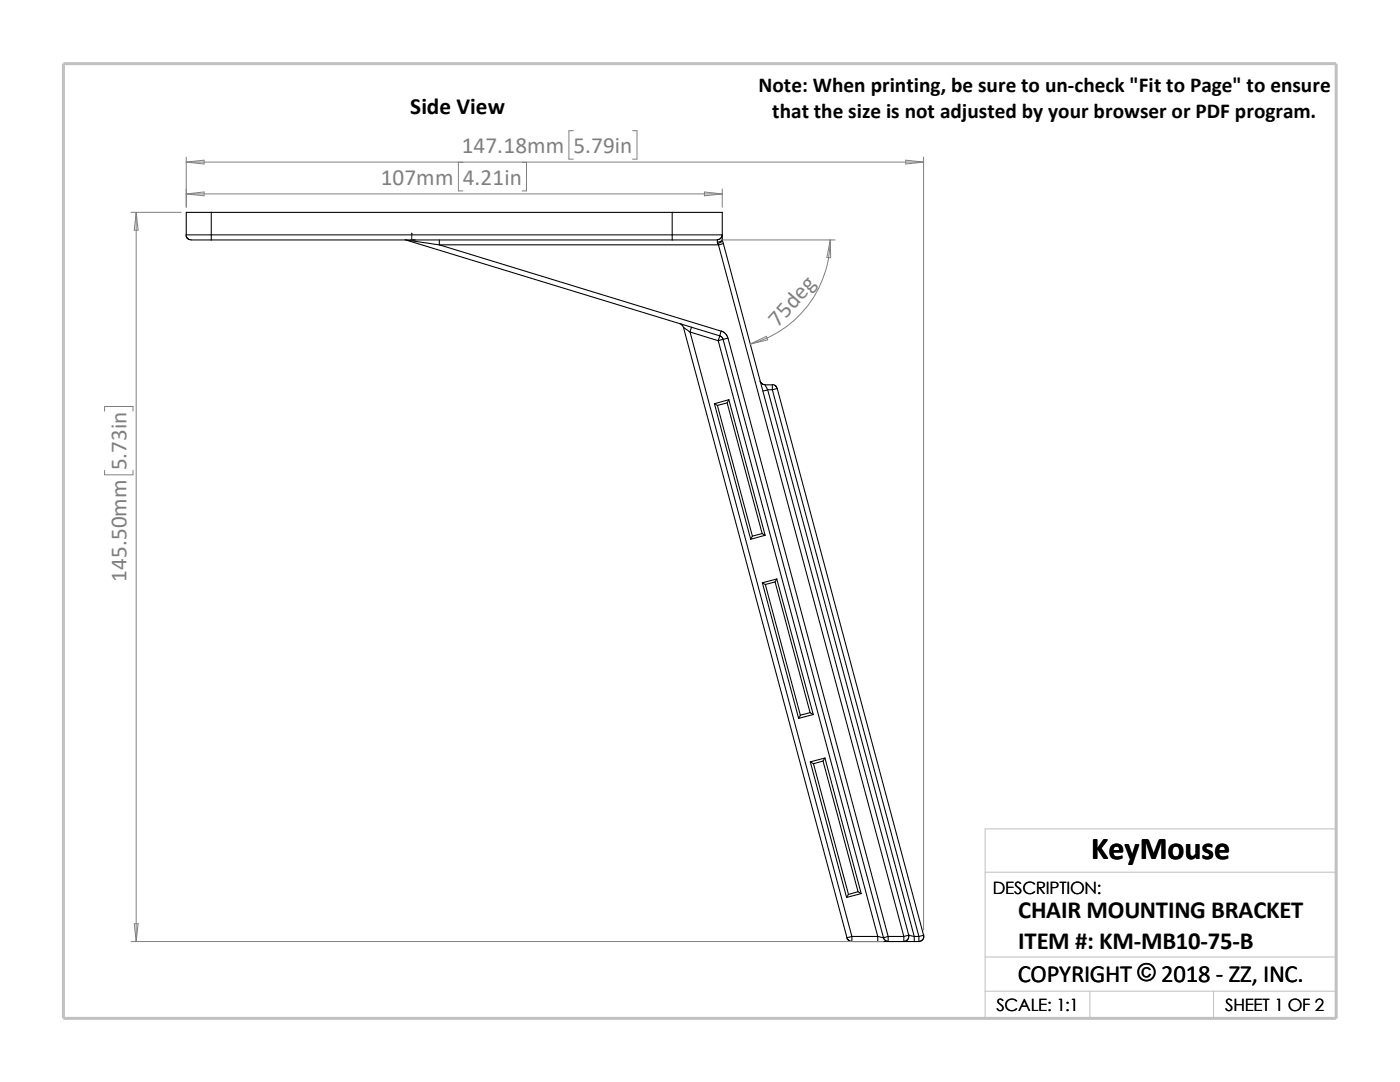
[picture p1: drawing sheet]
<svg xmlns="http://www.w3.org/2000/svg" width="279mm" height="216mm" viewBox="0 0 279 216" stroke-linecap="round" stroke-linejoin="round" font-family="sans-serif">
<path d="M196.6 174h70.1M196.6 191h70.1M196.6 197.8h70.1M217.5 197.8v5.4M242.2 197.8v5.4M26.8 203.2h239.9v-37.8h-70.1v37.8" fill="none" stroke="#c0c0c0" stroke-width=".2"/>
<path d="M12.7 12.7h254v190.5h-254z" fill="none" stroke="#c0c0c0" stroke-width=".59"/>
<g fill="none" stroke="#000" stroke-width=".21">
<path d="M37.1 46.9l.2 .5 .5 .4 4.4 .1M42.2 42.4h-5v4.5h5M42.2 46.9h92M42.2 47.9h92M42.2 42.4v4.5M42.2 42.4h92M42.2 46.9v1M80.8 47.8l.3 .1M81.1 47.9l6.6 1M81.1 47.9l62.5 19.1M87.7 48.9h55.7M87.7 48.9l56.2 17.2"/>
<path d="M87.7 47.9v1M134.2 47.9h9v.4M134.2 42.4h9.9v4.5M134.2 46.9h9.9M134.2 46.9v1M134.2 42.4v4.5M143.2 48.3v.3M143.2 48.6l.2 .3M143.4 48.9l37 138M144.1 46.9l-.2 .6-.7 .3M144.1 47.8a.91 .91 0 0 1-.9 .5M144.1 46.9v.9"/>
<path d="M144.1 47.8l.1 .2M144.2 48l.2 .6M144.2 48l-.3 .3-.7 .3M144.4 48.6l37 138M144.4 48.6l-1 .3M135.7 64.6l.5 .3 .2 .4M136.4 65.3l32.6 121.8 1-.2M136.4 65.3l1.3 1M137.7 66.3l5.6 1.7M137.7 66.3l32.3 120.6M138 65.3l-.3 1M143.3 68l31.9 118.9"/>
<path d="M143.6 67l.4 .2 .3 .5M143.6 67l-.3 1M143.9 66l.9 .5 .5 1M143.9 66.1l-.3 .9M144.3 67.7l32 119.4M144.3 67.7l-1 .3M145.3 67.5l31.9 119.4M145.3 67.5l-1 .2M145.5 79.8l-.4 .6M145.5 79.8l7.2 27M145.5 79.8l-2.9 .8M151.7 76l.4 .6 .6 .2"/>
<path d="M152.7 76.8l.5 1M152.7 76.8h1.4v1M153.2 77.8l-1 .2M153.2 77.8l29.3 109.1M153.2 77.8h.9M154.1 76.8l.6 .1 .4 .6M154.1 77.8l29.3 109.1M155.1 77.5l29.2 109.1-.9 .3M155.1 77.5l-1 .3M142.6 80.6l.6 .3M142.6 80.6l7.2 27M143.2 80.9l7 26.1"/>
<path d="M145.1 80.4l7 26.1M145.1 80.4l-1.9 .5M150.2 107l-.4 .6M152.1 106.5l.6 .3M152.1 106.5l-1.9 .5M152.1 116.3l7.3 27M152.1 116.3l.6 .3M152.7 106.8l-2.9 .8M152.7 116.6l7 26.1M154.7 116.1l7 26.1M154.7 116.1l-2 .5M155 115.5l-2.9 .8"/>
<path d="M155 115.5l7.3 27.1M155 115.5l-.3 .6M159.7 142.7l-.3 .6M161.7 142.2l-2 .5M161.7 142.2l.6 .4M161.7 152l.6 .4M161.7 152l7.3 27.1M162.3 142.6l-2.9 .7M162.3 152.4l7 26.1M164.3 151.8l-2 .6M164.3 151.8l6.9 26.1M164.6 151.3l-.3 .5"/>
<path d="M164.6 151.3l7.3 27M164.6 151.3l-2.9 .7M169.3 178.5l-.3 .6M171.2 177.9l.7 .4M171.2 177.9l-1.9 .6M171.9 178.3l-2.9 .8M169 187.1l.4 .6 .6 .2M170 186.9v1M170 186.9h5.2M170 187.9h5.2M175.2 186.9v1M175.2 186.9l1.1 .2"/>
<path d="M175.2 187.9h2M176.3 187.1l.3 .5 .6 .2M177.2 186.9h3.2M177.2 187.9h3.2M177.2 186.9v1M177.2 186.9l-.9 .2M180.4 186.9v1M180.4 187.9h2.1M181.4 186.6l1.1 .3M181.4 186.6l-1 .3M181.4 186.6l-.2 .8-.3 .3-.5 .2M182.5 186.9v1"/>
<path d="M182.5 186.9h.9M182.5 187.9h.9M183.4 186.9v1M184.4 186.6l-.2 .8-.3 .3-.5 .2"/>
</g>
<g fill="#00f" stroke="#00f" stroke-width=".2">
<path d="M82.5 47.8l.3 .1-.3 .1z"/>
<path d="M82.2 46.5l.1 .4h-.2z"/>
</g>
<path d="M82 47.9h.8M82 47.8l.3 .2M82.2 46.5v1.5M82.3 47.8l-.3 .2" fill="none" stroke="#00f" stroke-width=".2"/>
<g fill="none" stroke="#808080" stroke-width=".2">
<path d="M37.2 38.7l3.5-.4v.8zM37.2 38.7h106.9M37.2 31.4v10M37.2 32.3l3.5-.3v.7zM37.2 32.3h147.1M92.4 32.4h-.9v5.7h.9M104.2 32.4h.9v5.7h-.9M114.4 26.1h-.9v5.6h.9M126.2 26.1h.9v5.6h-.9M140.6 38.3l3.5 .4-3.5 .4zM144.1 37.7v3.7M180.8 32l3.5 .3-3.5 .4z"/>
<path d="M184.3 31.4v154.2M26.2 42.4h10M27.2 42.4l.4 3.5h-.8zM27.2 42.4v145.5M144.1 47.9h22.6M165.7 47.9l.1 3.5h-.8zM165.7 47.9a21.6 21.6 0 0 1-16 20.8M149.7 68.7l3.3-1.6 .2 .7zM20.9 82v-.9h5.6v.9M20.9 93.9v.8h5.6v-.8M26.2 187.9h150.1M26.8 184.3h.8l-.4 3.6z"/>
</g>
<text font-size="6.4" x="217.8" y="171.4">KeyMouse</text>
<g font-size="4.9">
<text x="203.2" y="183.2">CHAIR MOUNTING BRACKET</text>
<text x="203.2" y="189.3">ITEM #: KM-MB10-75-B</text>
<text x="203.1" y="195.9">COPYRIGHT © 2018 - ZZ, INC.</text>
<text x="227" y="195.8">© 2018 - ZZ, INC.</text>
</g>
<text font-size="4.6" x="81.9" y="22.7">Side View</text>
<g font-size="4.6" fill="#808080">
<text x="92.2" y="30.5">147.18mm</text>
<text x="114.4" y="30.5">5.79in</text>
<text x="76" y="36.9">107mm</text>
<text x="92.4" y="36.9">4.21in</text>
<text x="155.3" y="65.5" transform="rotate(-48 155.3 65.5)">75deg</text>
<text x="25.2" y="93.9" transform="rotate(-90 25.2 93.9)">5.73in</text>
<text x="25.2" y="116.1" transform="rotate(-90 25.2 116.1)">145.50mm</text>
</g>
<g font-size="4.2">
<text x="151.4" y="18.3">Note: When printing, be sure to un-check &quot;Fit to Page&quot; to ensure</text>
<text x="154.1" y="23.5">that the size is not adjusted by your browser or PDF program.</text>
</g>
<g font-size="3.4">
<text x="198.2" y="178.5">DESCRIPTION:</text>
<text x="198.8" y="201.7">SCALE: 1:1</text>
<text x="244.5" y="201.7">SHEET 1 OF 2</text>
</g>
</svg>
